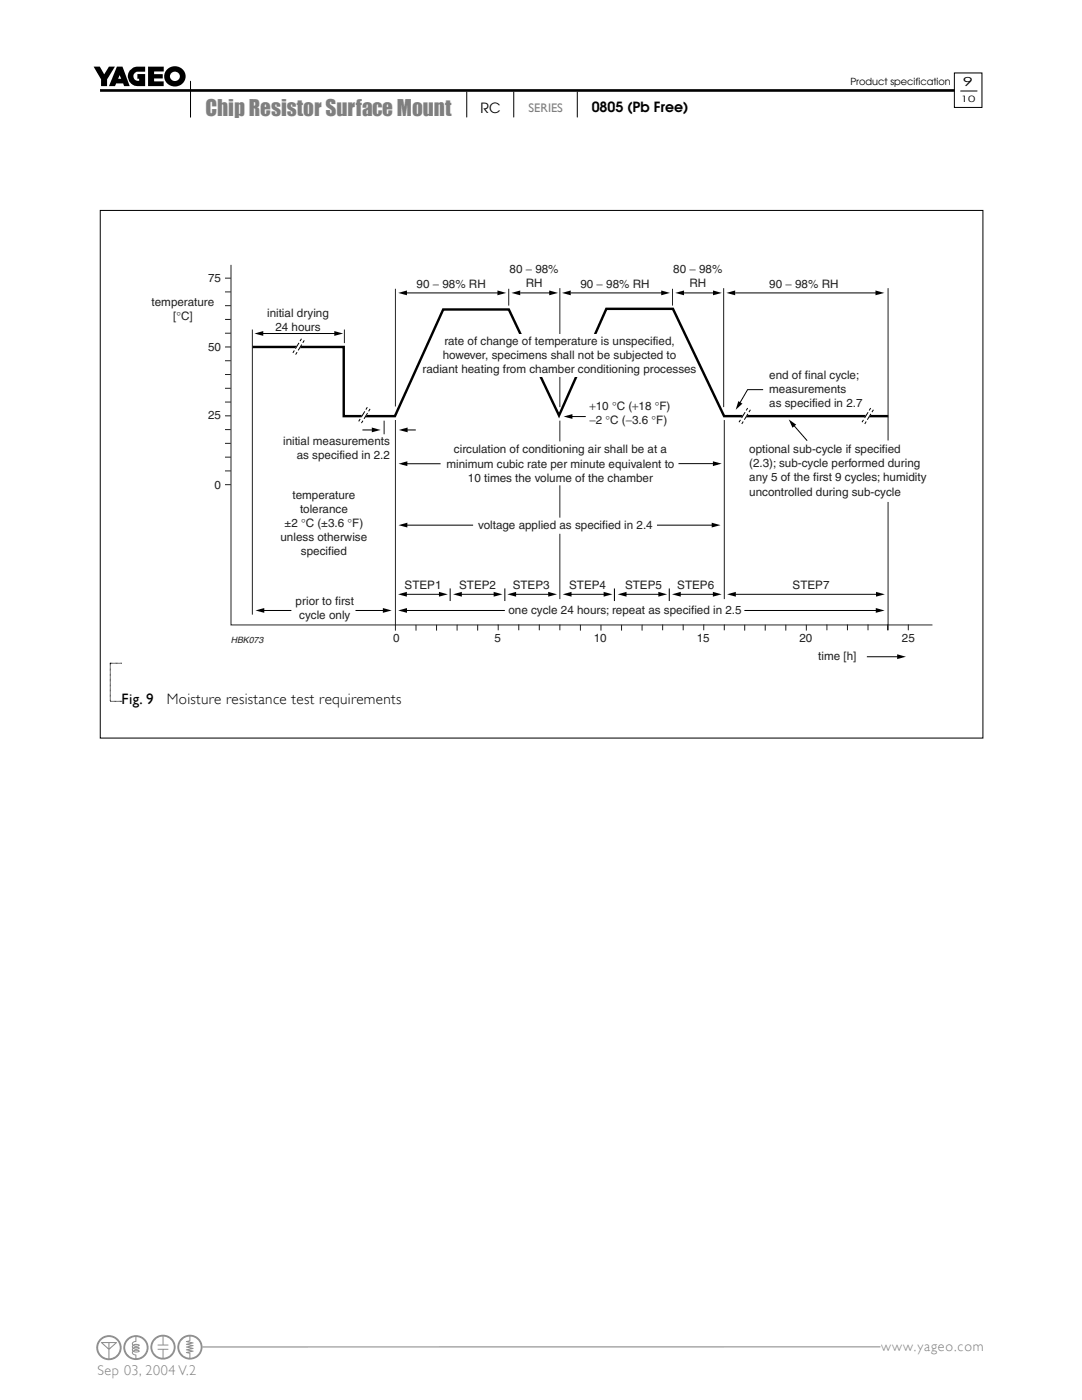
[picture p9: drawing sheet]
<svg xmlns="http://www.w3.org/2000/svg" width="216mm" height="279mm" viewBox="0 0 216 279" stroke-linecap="round" stroke-linejoin="round" font-family="sans-serif">
<path d="M20 18.1h173.8" fill="none" stroke="#000" stroke-width=".53"/>
<path d="M190.4 14.6h5.5v6.8h-5.5z" fill-rule="evenodd" fill="#fff" stroke="#000" stroke-width=".2"/>
<path d="M38 16.2v7.2M93.1 18.4v5M102.5 18.4v5M115.2 18.4v5M191.7 18.2h3.3" fill="none" stroke="#000" stroke-width=".2"/>
<g fill="#000">
<path d="M18.7 13.3h1.2l.9 1.5 .9-1.5h1.2l-1.5 2.5v1.4h-1.2v-1.4zM25.9 14l1-.6 2.1-.1v1h-1.5a.92 .92 0 0 0-.9 1.1 .92 .92 0 0 0 1.2 .7v-.4h-.4v-.9h1.6v2.4h-1.6a1.96 1.96 0 0 1-1.5-3.2zM29.5 13.3h3.2v1h-2v.5h1.8v.9h-1.8v.5h2v1h-3.2z"/>
<path d="M23.3 13.3l-1.6 3.9h1.2l.3-.6h1.4l.2 .6h1.1l-1.5-3.9zM23.9 15l.3 .7h-.6z"/>
<path d="M33.4 13.8a2.06 2.06 0 0 0 .1 2.9 2.06 2.06 0 0 0 2.8 0 2.06 2.06 0 0 0 .1-2.9 2.23 2.23 0 0 0-3 0zM33.9 15.2a.96 .96 0 0 1 1.9 0 .96 .96 0 0 1-1.9 0z"/>
</g>
<path d="M175.6 268.8h-140" fill="none" stroke="#808080" stroke-width=".2"/>
<g fill="#fff">
<circle cx="32.5" cy="268.9" r="2.5"/>
<circle cx="37.9" cy="268.9" r="2.5"/>
<circle cx="27.1" cy="269" r="2.5"/>
<circle cx="21.7" cy="269" r="2.51"/>
</g>
<g fill="#888f95">
<path d="M24.6 269a2.5 2.5 0 0 0 5 0 2.5 2.5 0 0 0-5 0zM25.6 267.5l.9-.6 .5-.1v.8a.55 .55 0 0 0-.6 .2 .55 .55 0 0 0 0 .7l-.1 .3 .1 .9a.55 .55 0 0 0 0 .6 .55 .55 0 0 0 .6 .2v.6a2.11 2.11 0 0 1-1.9-1.4 2.11 2.11 0 0 1 .5-2.2zM27.2 266.8a2.12 2.12 0 0 1 2.1 2.1 2.12 2.12 0 0 1-2.1 2.2v-.7l-.6-.3-.1-.2a1.51 1.51 0 0 0 1.4-.2 1.5 1.5 0 0 0-1.4-.3v-.1a1.5 1.5 0 0 0 1.4-.2 1.5 1.5 0 0 0-1.4-.2v-.2a1.5 1.5 0 0 0 1.4-.2 1.5 1.5 0 0 0-1.4-.2l.1-.3 .6-.2zM26.8 269.6l.8 .1zM26.8 269.1h.8zM26.8 268.5h.8z"/>
<path d="M19.2 269a2.51 2.51 0 0 0 5 0 2.51 2.51 0 0 0-5 0zM20.5 268h1.1v1.1zM21.8 268h1.2l-1.2 1.1zM20.2 267.5a2.14 2.14 0 0 1 3.5 .6 2.14 2.14 0 0 1-1.9 3v-1.8l1.5-1.4h-3.1v.1l1.4 1.3v1.8a2.12 2.12 0 0 1-1.9-1.4 2.12 2.12 0 0 1 .5-2.2z"/>
<path d="M30 268.9a2.5 2.5 0 0 0 5 0 2.5 2.5 0 0 0-5 0zM31 267.4l.9-.6 .5-.1v1.6h-.9v.2h2.1v-.2h-1v-1.6a2.12 2.12 0 0 1 2.1 2.2 2.12 2.12 0 0 1-2.1 2.1v-1.6h1v-.2h-2.1v.2h.9v1.6a2.11 2.11 0 0 1-1.9-1.3 2.11 2.11 0 0 1 .5-2.3z"/>
<path d="M35.4 268.9a2.5 2.5 0 0 0 5 0 2.5 2.5 0 0 0-5 0zM36.3 267.4l.9-.6 .6-.1v.8l-.7 .2 .9 .3-.9 .3 .9 .3-.9 .2 1 .3-1 .3 .9 .3-.9 .2 .7 .3v.8a2.11 2.11 0 0 1-1.9-1.4 2.11 2.11 0 0 1 .4-2.2zM38 266.7a2.12 2.12 0 0 1 2 2.2 2.12 2.12 0 0 1-2 2.1v-.9l-.3-.2 .9-.2-.9-.3 .9-.3-.9-.3 .9-.2-.9-.3 .9-.3-.9-.3 .3-.1z"/>
</g>
<g fill="none" stroke="#000" stroke-width=".2">
<path d="M20 42h176.1v105.3h-176.1zM81.2 58.5h18.8M103.8 58.5h6.5M113.9 58.5h18.7M136.5 58.5h6.5M146.7 58.5h28.7M51.5 66.6h15.8M58.7 70l-.3 .4M59.3 70.3l-.3 .5M59.7 68.4l-.7 1.2M60.2 67.6l-.3 .5M60.2 68.8l-.7 1.1"/>
<path d="M60.7 67.9l-.3 .5M152.3 77.8h-3.1l-1.8 3.1M71.9 83.6l-.3 .5M72.3 85.8h2.6M72.4 84l-.3 .4M72.8 82.1l-.7 1.2M73.3 81.3l-.3 .4M73.3 82.4l-.7 1.2M73.8 81.6l-.2 .5M80.3 92.5h7.6M80.3 85.8h2.7M113.2 83.1h3.7"/>
<path d="M135.4 92.5h7.9M147.8 83.8l-.3 .5M148.3 84.1l-.3 .5M148.7 82.3l-.7 1.1M149.2 81.4l-.3 .5M149.2 82.6l-.7 1.2M149.7 81.8l-.3 .5M158.1 84.5l3 3.5M172.3 83.8l-.3 .5M172.8 84.1l-.2 .5M173.2 82.3l-.7 1.1M173.7 81.4l-.3 .5"/>
<path d="M173.8 82.6l-.7 1.2M174.3 81.8l-.3 .5M80.3 104.8h14.1M80.7 118.6h7.6M91.8 118.6h7.4M102.4 118.6h7.7M113.5 118.6h7.7M124.6 118.6h7.5M131.1 104.8h11.6M135.2 118.6h7.8M146.7 118.6h28.8M51.7 121.8h6.4"/>
<path d="M70.9 121.8h6.2M80.2 121.8h20.5M148.5 121.8h27M173 131.1h6.7"/>
</g>
<path d="M50.3 69.2h18.3v13.9h10.2l9.6-21.3h13.1l10 21.1 9.5-21.3h13.3l10.2 21.5h32.7" fill="none" stroke="#000" stroke-width=".48"/>
<g fill="none" stroke="#231f20" stroke-width=".2">
<path d="M46.1 52.9v71.8h140M78.9 57.6v23.5M101.5 57.6v3.4M111.7 57.5v23.7M134.2 57.6v3.4M144.4 57.5v23.7M177.2 57.5v30.4M50.4 65.8v56.9M68.7 65.8v2.7M76.6 84v2.7M78.9 83.8v40.9M111.7 84v4.1"/>
<path d="M111.7 96.9v6.4M144.5 83.8v35.8M111.7 106.5v13.1M177.2 100.2v24.5"/>
</g>
<g fill="#000">
<path d="M79.5 58.5l1.7-.5v.9zM99.3 58l1.7 .5-1.7 .4zM102.1 58.5l1.7-.5v.9zM109.6 58l1.7 .5-1.7 .4zM112.1 58.5l1.8-.5v.9zM131.9 58l1.8 .5-1.8 .4zM134.7 58.5l1.8-.5v.9zM142.3 58l1.7 .5-1.7 .4zM144.9 58.5l1.8-.5v.9zM174.7 58l1.8 .5-1.8 .4zM50.8 66.6l1.7-.5v.9zM66.7 66.1l1.8 .5-1.8 .4z"/>
<path d="M74.2 85.3l1.7 .5-1.7 .5zM79.5 92.5l1.8-.4v.9zM79.6 85.8l1.7-.5v1zM112.5 83.1l1.7-.5v1zM142.3 92.1l1.7 .4-1.7 .5zM147.3 80l.8 .6-1.3 1.2zM157.4 83.7l1.5 1.1-.8 .6zM79.4 118.6l1.8-.5v1zM79.5 104.8l1.8-.5v1zM87.6 118.1l1.7 .5-1.7 .5zM90.4 118.6l1.8-.5v1zM98.5 118.1l1.8 .5-1.8 .5z"/>
<path d="M101.2 118.6l1.8-.5v1zM109.4 118.1l1.7 .5-1.7 .5zM112.3 118.6l1.7-.5v1zM120.4 118.1l1.8 .5-1.8 .5zM123.3 118.6l1.7-.5v1zM131.4 118.1l1.7 .5-1.7 .5zM134.1 118.6l1.7-.5v1zM142 104.3l1.8 .5-1.8 .5zM142.2 118.1l1.8 .5-1.8 .5zM145.1 118.6l1.7-.5v1zM174.8 118.1l1.8 .5-1.8 .5zM51 121.8l1.7-.5v1z"/>
<path d="M76.4 121.3l1.8 .5-1.8 .5zM79.5 121.8l1.7-.5v1zM174.8 121.3l1.7 .5-1.7 .5zM179 130.6l1.8 .5-1.8 .4z"/>
</g>
<g fill="#fff" stroke="#fff" stroke-width=".2">
<path d="M72.6 82.4l.6 .2-.6 1-.5-.3z"/>
<path d="M59.5 68.7l.5 .3-.5 .9-.5-.3z"/>
<path d="M148.5 82.6l.6 .2-.6 1-.5-.4z"/>
<path d="M173 82.6l.6 .2-.5 1-.6-.4z"/>
</g>
<path d="M102.2 66.7h17.6v8.5h-17.6z" fill="#fff"/>
<g fill="none" stroke="#231f20" stroke-width=".2">
<path d="M44.9 55.5h1.2M44.9 58.3h1.2M44.9 69.2h1.2M44.9 72h1.2M44.9 74.7h1.2M44.9 77.5h1.2M44.9 61h1.2M44.9 63.8h1.2M44.9 66.5h1.2M44.9 83h1.2M44.9 80.2h1.2M44.9 96.7h1.2"/>
<path d="M44.9 85.7h1.2M44.9 88.5h1.2M44.9 91.2h1.2M44.9 94h1.2M78.9 124.7v1.2M83 124.7v1.2M87.1 124.7v1.2M91.2 124.7v1.2M95.3 124.7v1.2M99.4 124.6v1.2M103.5 124.6v1.2M107.6 124.6v1.2"/>
<path d="M111.7 124.6v1.2M115.8 124.7v1.2M119.9 124.7v1.2M124 124.7v1.2M128.1 124.7v1.2M132.2 124.6v1.2M136.3 124.6v1.2M140.4 124.6v1.2M144.5 124.6v1.2M148.6 124.7v1.2M152.7 124.7v1.2M156.8 124.7v1.2"/>
<path d="M160.9 124.7v1.2M165 124.6v1.2M169.1 124.6v1.2M173.2 124.6v1.2M177.1 124.6v1.2M177.2 124.6v1.2M181.2 124.6v1.2"/>
</g>
<path d="M89.8 117.4v2.5M100.7 117.4v2.5M122.6 117.4v2.5M133.5 117.4v2.5M24.4 132.4h-2.4v7.6h2.4" fill="none" stroke="#000" stroke-width=".2"/>
<text font-size="4.2" fill="#808080" x="41" y="23.1">Chip Resistor Surface Mount</text>
<g font-size="3">
<text x="24.3" y="140.5">Fig. 9</text>
<text x="33.3" y="140.5">Moisture resistance test requirements</text>
</g>
<g font-size="2.8">
<text x="95.9" y="22.5">RC</text>
<text x="118.1" y="22.3">0805 (Pb Free)</text>
</g>
<g font-size="2.8" fill="#7e7e7e">
<text x="175.9" y="269.6">www.yageo.com</text>
<text x="19.4" y="274.4">Sep 03, 2004 V.2</text>
</g>
<text font-size="2.5" x="192.2" y="17.1">9</text>
<text font-size="2.5" fill="#808080" x="105.5" y="22.3">SERIES</text>
<g font-size="2.3" fill="#231f20">
<text x="41.5" y="56.3">75</text>
<text x="83.1" y="57.4">90 − 98% RH</text>
<text x="101.7" y="54.5">80 − 98%</text>
<text x="104.9" y="57.3">RH</text>
<text x="115.8" y="57.4">90 − 98% RH</text>
<text x="134.4" y="54.5">80 − 98%</text>
<text x="137.6" y="57.3">RH</text>
<text x="153.5" y="57.4">90 − 98% RH</text>
<text x="30.2" y="61.1">temperature</text>
<text x="34.6" y="63.9">[°C]</text>
<text x="53.3" y="63.2">initial drying</text>
<text x="54.9" y="66">24 hours</text>
<text x="41.5" y="70">50</text>
<text x="88.3" y="71.7">however, specimens shall not be subjected to</text>
<text x="88.7" y="68.9">rate of change of temperature is unspecified,</text>
<text x="84.3" y="74.5">radiant heating from chamber conditioning processes</text>
<text x="153.5" y="75.6">end of final cycle;</text>
<text x="41.5" y="83.7">25</text>
<text x="117.6" y="81.8">+10 °C (+18 °F)</text>
<text x="153.5" y="78.4">measurements</text>
<text x="153.5" y="81.3">as specified in 2.7</text>
<text x="56.5" y="88.7">initial measurements</text>
<text x="117.6" y="84.6">−2 °C (−3.6 °F)</text>
<text x="59.2" y="91.5">as specified in 2.2</text>
<text x="89.1" y="93.3">minimum cubic rate per minute equivalent to</text>
<text x="90.6" y="90.5">circulation of conditioning air shall be at a</text>
<text x="149.5" y="90.5">optional sub-cycle if specified</text>
<text x="149.5" y="93.3">(2.3); sub-cycle performed during</text>
<text x="42.8" y="97.5">0</text>
<text x="58.4" y="99.6">temperature</text>
<text x="93.4" y="96.1">10 times the volume of the chamber</text>
<text x="149.5" y="96.1">any 5 of the first 9 cycles; humidity</text>
<text x="149.5" y="98.9">uncontrolled during sub-cycle</text>
<text x="56.8" y="105.2">±2 °C (±3.6 °F)</text>
<text x="59.9" y="102.4">tolerance</text>
<text x="95.4" y="105.6">voltage applied as specified in 2.4</text>
<text x="56" y="108">unless otherwise</text>
<text x="60" y="110.9">specified</text>
<text x="80.7" y="117.5">STEP1</text>
<text x="91.6" y="117.5">STEP2</text>
<text x="102.3" y="117.5">STEP3</text>
<text x="113.6" y="117.5">STEP4</text>
<text x="124.7" y="117.5">STEP5</text>
<text x="135.1" y="117.5">STEP6</text>
<text x="158.2" y="117.5">STEP7</text>
<text x="59" y="120.7">prior to first</text>
<text x="59.7" y="123.5">cycle only</text>
<text x="101.4" y="122.6">one cycle 24 hours; repeat as specified in 2.5</text>
<text x="78.5" y="128.2">0</text>
<text x="98.7" y="128.2">5</text>
<text x="118.5" y="128.2">10</text>
<text x="139" y="128.2">15</text>
<text x="159.5" y="128.2">20</text>
<text x="163.3" y="131.6">time [h]</text>
<text x="180" y="128.2">25</text>
</g>
<text font-size="1.9" x="169.7" y="17">Product specification</text>
<text font-size="1.8" x="191.7" y="20.4">10</text>
<text font-size="1.8" fill="#231f20" x="46" y="128.2">HBK073</text>
</svg>
